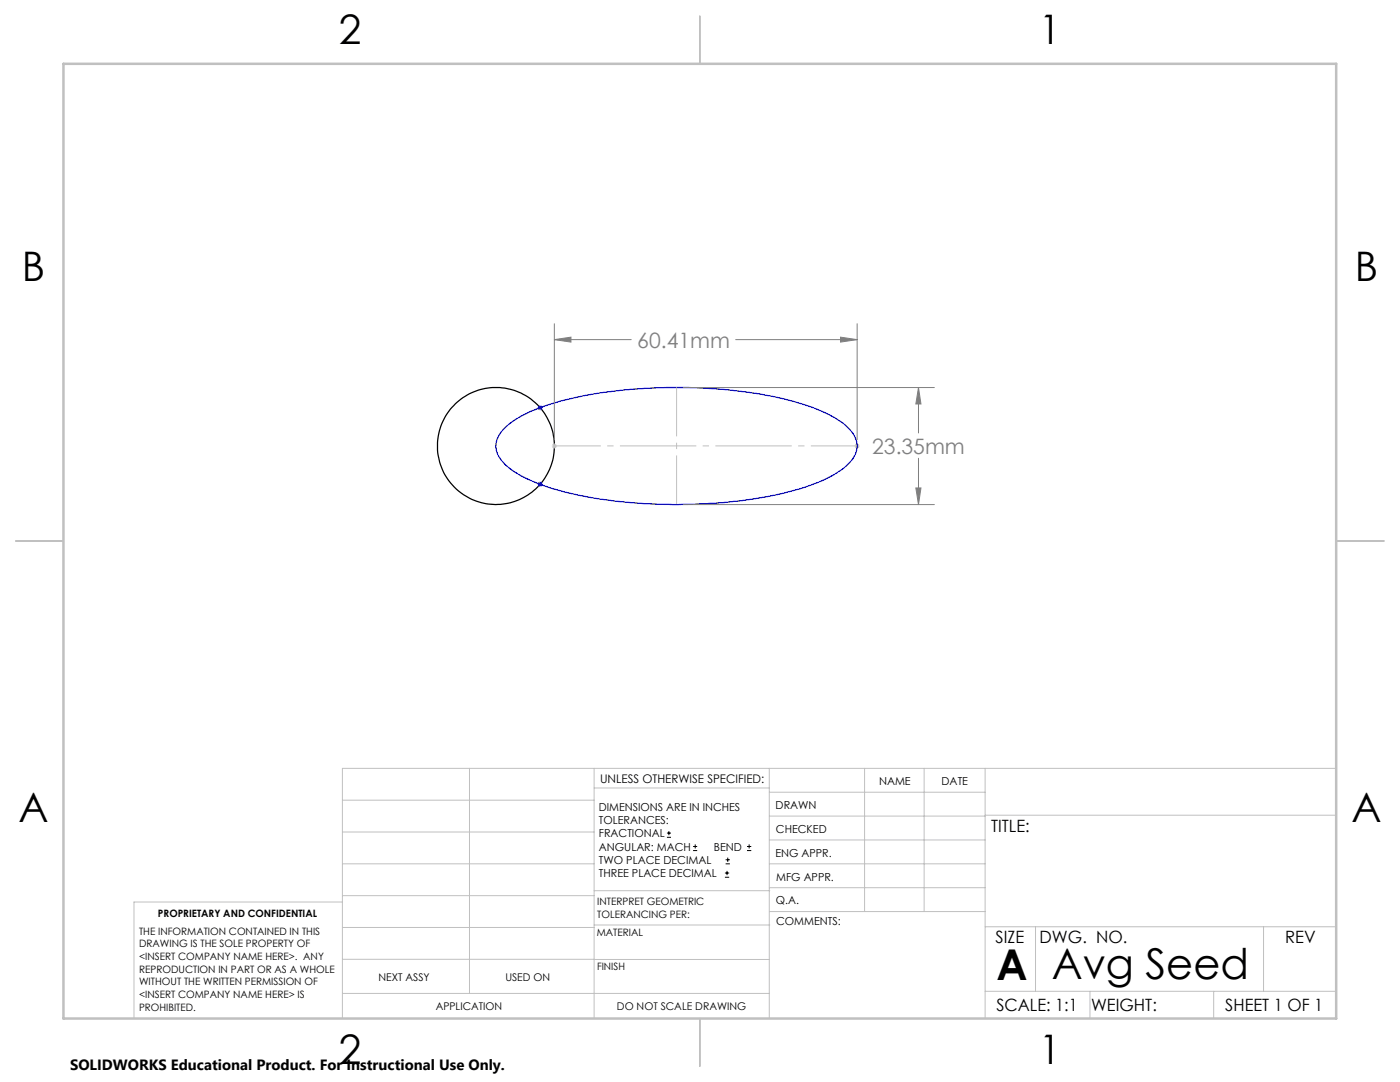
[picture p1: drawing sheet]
<svg xmlns="http://www.w3.org/2000/svg" width="279mm" height="216mm" viewBox="0 0 279 216" stroke-linecap="round" stroke-linejoin="round" font-family="sans-serif">
<g fill="none" stroke="#000" stroke-width=".2">
<path d="M133.1 167.1h.8M133.1 166.2h.8M133.5 165.8v.9M138.3 169.7h.8M138.3 168.9h.8M138.7 168.5v.8M144.7 175h.8M144.7 174.2h.8M144.8 172.4h.9M144.8 171.6h.9M145.1 173.8v.8M145.2 171.1v.9"/>
<path d="M149.1 169.7h.8M149.1 168.9h.8M149.5 168.5v.8"/>
</g>
<circle cx="99" cy="89" r="11.7" fill="none" stroke="#000" stroke-width=".25"/>
<path d="M107.3 96.6h1M107.3 81.4h1M107.4 96.3l.7 .7M107.4 81l.7 .7M107.8 80.9v.9M107.8 96.1v1.1M108.1 96.3l-.7 .7M108.1 81l-.7 .7" fill="none" stroke="#00f" stroke-width=".2"/>
<path d="M110.6 67.8l3.3-.5v1zM110.6 64.6v23.1M110.6 67.8h15.4M136.3 77.3h50.2M146.8 67.8h24.3M167.7 67.3l3.4 .5-3.4 .5zM171.1 64.6v23.1M183.3 77.3l.5 3.3h-1zM183.3 77.3v9.1M182.8 97.4h1l-.5 3.3zM183.3 91.4v9.3M136.3 100.7h50.2" fill="none" stroke="#808080" stroke-width=".2"/>
<g fill="none" stroke="#c0c0c0" stroke-width=".2">
<path d="M110.1 89h1.1M110.3 88.7l.7 .7M110.6 88.5v1M111 88.7l-.7 .7M170.6 89h1M170.7 88.7l.7 .7M171.1 88.5v1M171.4 88.7l-.7 .7M68.3 159.7h50.3M93.7 153.3v44.9M118.6 153.3v49.9M118.6 157.2h34.9"/>
<path d="M153.5 153.3v49.9M153.5 158.1h43.1M172.5 153.3v28.6M184.4 153.3v28.6M196.6 153.3v49.9M266.7 153.3h-198.4v49.9M68.3 178.7h50.3M68.3 172.4h50.3M68.3 166h50.3M68.3 180h-41.6v23.2M118.6 177.7h35M153.5 167.6h43.1"/>
<path d="M153.5 162.8h43.1M153.5 172.4h43.1M153.5 177.1h43.1M196.6 162.7h70.1M68.3 198.2h85.2M68.3 191.4l85.2 .1M68.3 185.1h50.3M118.6 184.6h35M153.6 181.9h43M196.6 197.8h70.1M196.6 184.9h70.1M206.7 184.9v12.9"/>
<path d="M217.5 197.8v5.4M242.2 197.8v5.4M252.2 184.9v12.9"/>
</g>
<path d="M100.6 85.5a24.2 24.2 0 0 1 10.8-5.3 96.5 96.5 0 0 1 32.6-2.5 62.4 62.4 0 0 1 21.1 4.8 11.1 11.1 0 0 1 5.6 4.9 4.6 4.6 0 0 1-1.6 5.4 25.1 25.1 0 0 1-10.5 5 97.3 97.3 0 0 1-34.4 2.3 55.7 55.7 0 0 1-20.2-5.2 9.2 9.2 0 0 1-4.9-4.9 4.6 4.6 0 0 1 1.5-4.5z" fill="none" stroke="#00f" stroke-width=".25"/>
<path d="M110.7 89h60.4" fill="none" stroke="#c0c0c0" stroke-width=".2" stroke-dasharray="15.2 1.3 1.3 1.3" stroke-dashoffset="6" stroke-linecap="butt"/>
<path d="M135 100.6v-23.3" fill="none" stroke="#c0c0c0" stroke-width=".2" stroke-dasharray="15.2 1.3 1.3 1.3" stroke-dashoffset="5.5" stroke-linecap="butt"/>
<path d="M139.7 3.2v9.5M3.1 107.9h9.6M266.7 107.9h9.5M139.7 203.2v9.6" fill="none" stroke="#c0c0c0" stroke-width=".25"/>
<path d="M12.7 12.7h254v190.5h-254z" fill="none" stroke="#c0c0c0" stroke-width=".5"/>
<path d="M110.6 67.8l3.3-.5v1zM167.7 67.3l3.4 .5-3.4 .5zM182.8 97.4h1l-.5 3.3zM183.3 77.3l.5 3.3h-1z" fill="#808080"/>
<g font-size="8.5">
<text x="198.9" y="195.5">A</text>
<text x="209.9" y="195.4">Avg Seed</text>
</g>
<g font-size="8.1">
<text x="67.6" y="8.9">2</text>
<text x="207.3" y="8.9">1</text>
<text x="4.4" y="56.1">B</text>
<text x="270.4" y="56.1">B</text>
<text x="3.7" y="164.1">A</text>
<text x="269.7" y="164.1">A</text>
<text x="67.6" y="212.4">2</text>
<text x="207.3" y="212.4">1</text>
</g>
<g font-size="4.2" fill="#808080">
<text x="127.2" y="69.4">60.41mm</text>
<text x="174.1" y="90.5">23.35mm</text>
</g>
<g font-size="3.4">
<text x="197.8" y="166">TITLE:</text>
<text x="198.7" y="188.1">SIZE</text>
<text x="207.5" y="188.1">DWG. NO.</text>
<text x="256.5" y="188.2">REV</text>
<text x="198.8" y="201.7">SCALE: 1:1</text>
<text x="217.7" y="201.8">WEIGHT:</text>
<text x="244.5" y="201.7">SHEET 1 OF 1</text>
</g>
<text font-size="3" x="14" y="213.5">SOLIDWORKS Educational Product. For Instructional Use Only.</text>
<text font-size="2.4" x="119.8" y="156.2">UNLESS OTHERWISE SPECIFIED:</text>
<g font-size="2.2">
<text x="119.5" y="161.8">DIMENSIONS ARE IN INCHES</text>
<text x="154.8" y="161.4">DRAWN</text>
<text x="175.4" y="156.6">NAME</text>
<text x="187.9" y="156.7">DATE</text>
<text x="119.5" y="164.4">TOLERANCES:</text>
<text x="119.5" y="167.1">FRACTIONAL</text>
<text x="154.9" y="166.3">CHECKED</text>
<text x="119.5" y="169.7">ANGULAR: MACH</text>
<text x="119.5" y="172.4">TWO PLACE DECIMAL</text>
<text x="142.5" y="169.7">BEND</text>
<text x="154.8" y="170.9">ENG APPR.</text>
<text x="119.5" y="175">THREE PLACE DECIMAL</text>
<text x="154.9" y="175.7">MFG APPR.</text>
<text x="154.9" y="180.4">Q.A.</text>
<text x="154.9" y="184.6">COMMENTS:</text>
</g>
<g font-size="2.1">
<text x="75.5" y="195.7">NEXT ASSY</text>
<text x="100.9" y="195.7">USED ON</text>
<text x="86.9" y="201.5">APPLICATION</text>
<text x="123.1" y="201.6">DO NOT SCALE DRAWING</text>
</g>
<g font-size="2">
<text x="31.5" y="182.9">PROPRIETARY AND CONFIDENTIAL</text>
<text x="119.2" y="180.6">INTERPRET GEOMETRIC</text>
<text x="119.2" y="183.1">TOLERANCING PER:</text>
<text x="27.8" y="186.5">THE INFORMATION CONTAINED IN THIS</text>
<text x="27.8" y="189">DRAWING IS THE SOLE PROPERTY OF</text>
<text x="27.8" y="191.6">&lt;INSERT COMPANY NAME HERE&gt;. ANY</text>
<text x="119.1" y="186.7">MATERIAL</text>
<text x="27.8" y="194.1">REPRODUCTION IN PART OR AS A WHOLE</text>
<text x="27.8" y="196.6">WITHOUT THE WRITTEN PERMISSION OF</text>
<text x="119.1" y="193.5">FINISH</text>
<text x="27.8" y="199.1">&lt;INSERT COMPANY NAME HERE&gt; IS</text>
<text x="27.8" y="201.7">PROHIBITED.</text>
</g>
</svg>
